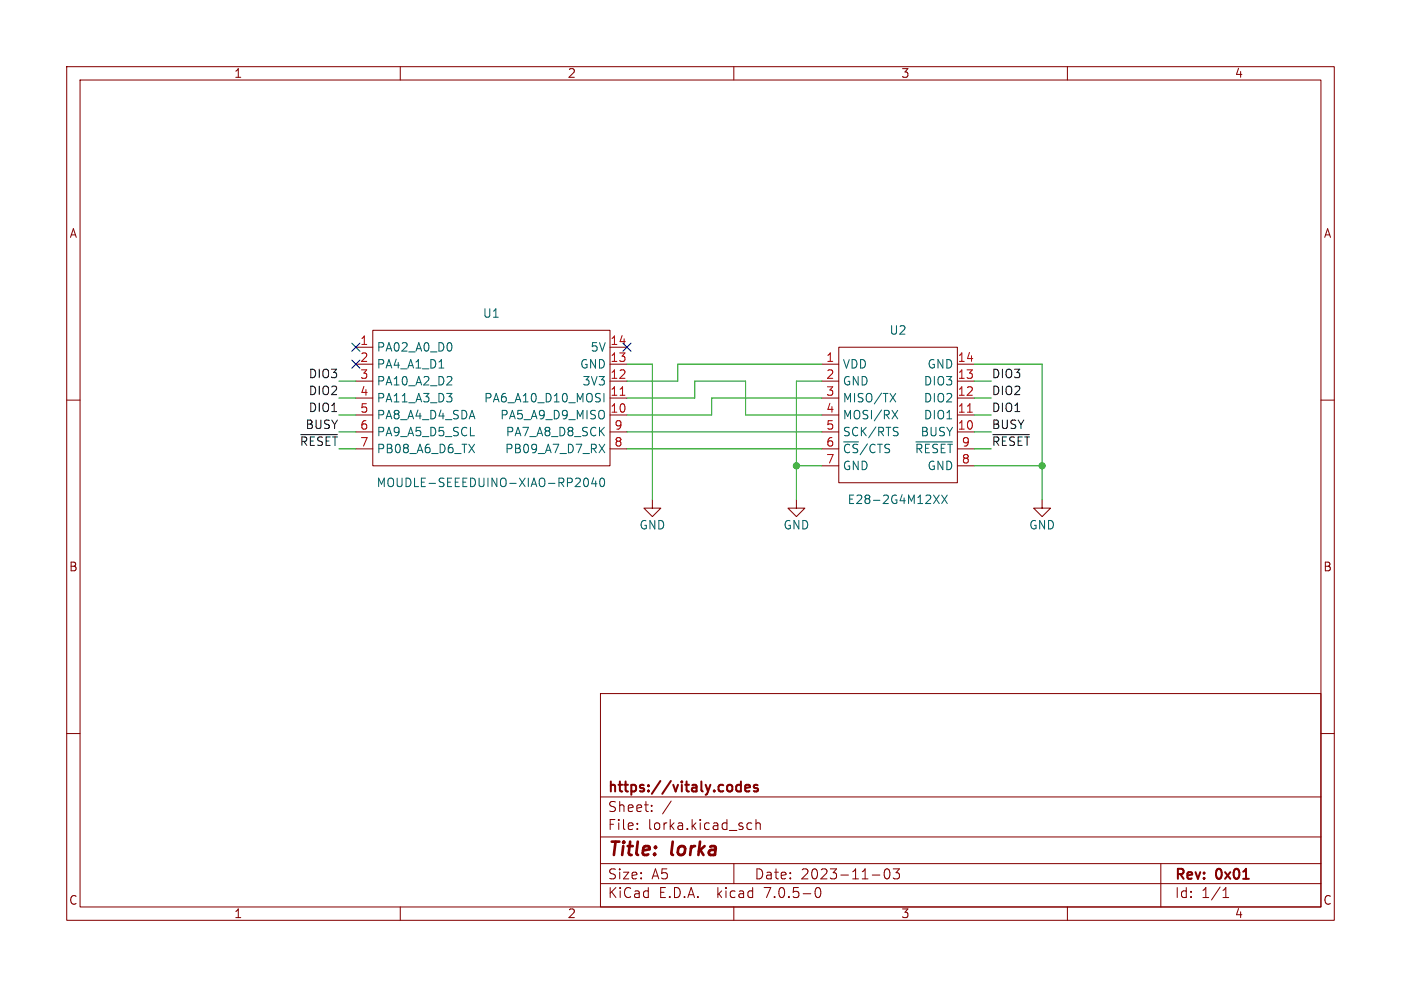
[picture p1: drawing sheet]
<svg xmlns="http://www.w3.org/2000/svg" width="210mm" height="148mm" viewBox="0 0 210 148" stroke-linecap="round" stroke-linejoin="round" font-family="sans-serif">
<g fill="none" stroke="#840000" stroke-width=".15">
<path d="M10 10h190v128h-190zM12 12h186v124h-186zM60 10v2M110 10v2M160 10v2M10 60h2M53.3 52.1h2.6M53.3 59.7h2.6M53.3 57.2h2.6M53.3 54.6h2.6M55.9 49.5h35.5v20.4h-35.5zM91.4 52.1h2.6"/>
<path d="M91.4 59.7h2.6M91.4 57.2h2.6M91.4 54.6h2.6M123.2 59.7h2.5M123.2 57.2h2.5M123.2 54.6h2.5M125.7 52.1h17.8v20.3h-17.8zM143.5 59.7h2.5M143.5 57.2h2.5M143.5 54.6h2.5M198 60h2M53.3 62.2h2.6"/>
<path d="M53.3 64.8h2.6M53.3 67.3h2.6M91.4 62.2h2.6M91.4 64.8h2.6M91.4 67.3h2.6M97.8 74.9v1.3h-1.3l1.3 1.3 1.3-1.3h-1.3M119.4 74.9v1.3h1.2l-1.2 1.3-1.3-1.3h1.3M123.2 62.2h2.5M123.2 64.8h2.5M123.2 67.3h2.5M123.2 69.9h2.5M143.5 62.2h2.5"/>
<path d="M143.5 64.8h2.5M143.5 67.3h2.5M143.5 69.9h2.5M156.2 74.9v1.3h-1.3l1.3 1.3 1.3-1.3h-1.3M10 110h2M90 104h108v32h-108zM90 119.5h108M198 110h2M60 136v2M90 132.5h108M90 129.5h108M90 125.5h108"/>
<path d="M95.5 124.2v.2M95.5 123.5v.1M97.7 121.5v.2M97.7 120.8v.1M100.6 120.1l-1.3 1.9M110 136v2M110 129.5v3M112 124.1l.3 .3 .4-.1M112.7 123.5l-.4-.1-.3 .3M113.3 123.5a.37 .37 0 0 1 .7 .1v.8M113.3 122.9v1.5M122.3 133.2l.4-.1a.94 .94 0 0 1 0 1.5h-.2a.91 .91 0 0 1-.2-1.4z"/>
<path d="M130.8 131.2h1.1M132.7 130.4l.3-.1a.94 .94 0 0 1 0 1.5h-.1a.91 .91 0 0 1-.2-1.4zM133.9 130.3h.9l-.5 .6a.41 .41 0 0 1 .5 .2v.4l-.1 .2-.6 .1-.2-.2M160 136v2M174 129.5v6.5M183.3 134.6h.9M183.3 133.5l.5-.4v1.5"/>
</g>
<path d="M110.5 118.6h.6M110.5 117.8h.6M111.1 117.2v1.5M111.7 118.2l.7-.2-.1-.2-.4-.1-.2 .2 .1 .7h.5M113.6 117.8l-.4-.1-.2 .2 .1 .2 .5 .2v.3h-.6" fill="none" stroke="#840000" stroke-width=".3"/>
<g fill="none" stroke="#006464" stroke-width=".15">
<path d="M65.8 55.2h.7M67 59h.7l-.4 .5M67.6 51.5l.1 .4-.1 .6M67.6 56.5l.1 .2v.3l-.7 .7h.7M67.6 59.5l.1 .2-.1 .5M90.5 59v1.3M133.4 59l.9 1.3M134.3 59l-.9 1.3M70.3 66.6l.8 1.3M71.1 66.6l-.8 1.3M87.7 71.8l.1-.1a.69 .69 0 0 1 .5 .5 .69 .69 0 0 1-.3 .7l-.1 .1a.69 .69 0 0 1-.5-.6 .69 .69 0 0 1 .3-.6zM89 71.6l-.3 .9h.8"/>
<path d="M89.3 72.1v.9M89.8 66.6l.9 1.3M90 71.8l.2-.1a.68 .68 0 0 1 .4 .6 .68 .68 0 0 1-.4 .7l-.2-.2-.1-.3zM90.7 66.6l-.9 1.3M133.7 61.5l.9 1.3M134.1 64.1h.5M134.4 64.7l.2 .3v.2l-.2 .1M134.6 61.5l-.9 1.3M137.3 66.3h5.5M139.9 74.2l.9 1.3M140.8 74.2l-.9 1.3M141.2 74.2l.8 1.3"/>
<path d="M142 74.2l-.8 1.3"/>
</g>
<path d="M93 59.3h.7M145 61.8h.7" fill="none" stroke="#a90000" stroke-width=".15"/>
<path d="M45.1 65.2h5.5M148.8 65.2h5.5" fill="none" stroke="#0f0f0f" stroke-width=".15"/>
<g fill="none" stroke="#009600" stroke-width=".15">
<path d="M50.8 59.7h2.5M50.8 57.2h2.5M94 59.7h10.1v-2.5h7.7v5h11.4M94 54.6h3.8v20.3M123.2 59.7h-16.5v2.5h-12.7M123.2 57.2h-3.8v17.7M123.2 54.6h-21.6v2.6h-7.6M146 59.7h2.6M146 57.2h2.6M146 54.6h10.2v20.3M50.8 64.8h2.5M50.8 62.2h2.5"/>
<path d="M94 64.8h29.2M94 67.3h29.2M119.4 69.9h3.8M146 69.9h10.2M146 64.8h2.6M146 62.2h2.6M146 67.3h2.6"/>
</g>
<path d="M52.7 51.5l1.2 1.2M52.7 54l1.2 1.2M53.9 51.5l-1.2 1.2M53.9 54l-1.2 1.2M93.4 51.5l1.2 1.2M94.6 51.5l-1.2 1.2" fill="none" stroke="#000084" stroke-width=".15"/>
<g fill="#009600" stroke="#009600" stroke-width=".15">
<circle cx="156.2" cy="69.9" r=".46"/>
<circle cx="119.4" cy="69.9" r=".46"/>
</g>
<g font-size="2.8" fill="#840000">
<text x="91" y="128.8">Title:</text>
<text x="100.5" y="128.8">lorka</text>
</g>
<g font-size="2.1" fill="#840000">
<text x="91" y="119.1">https://vitaly.codes</text>
<text x="91" y="124.6">File:</text>
<text x="91" y="121.9">Sheet:</text>
<text x="97" y="124.6">lorka.kicad_sch</text>
<text x="91" y="134.8">KiCad</text>
<text x="91" y="132">Size:</text>
<text x="97.6" y="132">A5</text>
<text x="98.7" y="134.8">E.D.A.</text>
<text x="107.4" y="134.8">kicad</text>
<text x="113" y="132">Date:</text>
<text x="114.5" y="134.8">7.0.5-0</text>
<text x="119.9" y="132">2023-11-03</text>
<text x="176" y="132.2">Rev:</text>
<text x="176" y="134.8">Id:</text>
<text x="180" y="134.8">1/1</text>
<text x="182.2" y="132.2">0x01</text>
</g>
<g font-size="1.8" fill="#840000">
<text x="35" y="11.8">1</text>
<text x="85" y="11.8">2</text>
<text x="135" y="11.8">3</text>
<text x="185" y="11.8">4</text>
<text x="10.4" y="35.8">A</text>
<text x="198.4" y="35.8">A</text>
<text x="10.3" y="85.8">B</text>
<text x="198.3" y="85.8">B</text>
<text x="10.3" y="135.8">C</text>
<text x="35" y="137.8">1</text>
<text x="85" y="137.8">2</text>
<text x="135" y="137.8">3</text>
<text x="185" y="137.8">4</text>
<text x="198.3" y="135.8">C</text>
</g>
<g font-size="1.8" fill="#006464">
<text x="72.3" y="47.8">U1</text>
<text x="56.4" y="52.9">PA02_A0_D0</text>
<text x="88.5" y="52.9">5V</text>
<text x="133.3" y="50.4">U2</text>
<text x="56.4" y="55.4">PA4_A1_D1</text>
<text x="56.4" y="58">PA10_A2_D2</text>
<text x="86.9" y="55.4">GND</text>
<text x="87.3" y="58">3V3</text>
<text x="126.2" y="55.4">VDD</text>
<text x="126.2" y="58">GND</text>
<text x="138.5" y="58">DIO3</text>
<text x="139" y="55.4">GND</text>
<text x="56.4" y="60.5">PA11_A3_D3</text>
<text x="56.4" y="63.1">PA8_A4_D4_SDA</text>
<text x="56.4" y="65.6">PA9_A5_D5_SCL</text>
<text x="72.5" y="60.5">PA6_A10_D10_MOSI</text>
<text x="75" y="63.1">PA5_A9_D9_MISO</text>
<text x="75.8" y="65.6">PA7_A8_D8_SCK</text>
<text x="126.2" y="60.5">MISO/TX</text>
<text x="126.2" y="63.1">MOSI/RX</text>
<text x="126.2" y="65.6">SCK/RTS</text>
<text x="138" y="65.6">BUSY</text>
<text x="138.5" y="63.1">DIO1</text>
<text x="138.5" y="60.5">DIO2</text>
<text x="56.4" y="68.1">PB08_A6_D6_TX</text>
<text x="75.7" y="68.1">PB09_A7_D7_RX</text>
<text x="126.2" y="70.7">GND</text>
<text x="126.2" y="68.1">~{CS}/CTS</text>
<text x="137.1" y="68.1">~{RESET}</text>
<text x="139" y="70.7">GND</text>
<text x="56.4" y="73.2">MOUDLE-SEEEDUINO-XIAO-RP2040</text>
<text x="127" y="75.8">E28-2G4M12XX</text>
<text x="95.8" y="79.6">GND</text>
<text x="117.4" y="79.6">GND</text>
<text x="154.2" y="79.6">GND</text>
</g>
<g font-size="1.8" fill="#a90000">
<text x="53.9" y="51.8">1</text>
<text x="91.4" y="51.8">14</text>
<text x="53.9" y="54.4">2</text>
<text x="53.9" y="56.9">3</text>
<text x="53.9" y="59.4">4</text>
<text x="91.4" y="59.4">11</text>
<text x="91.4" y="56.9">12</text>
<text x="91.4" y="54.4">13</text>
<text x="123.8" y="54.4">1</text>
<text x="123.8" y="56.9">2</text>
<text x="123.8" y="59.4">3</text>
<text x="143.5" y="59.4">12</text>
<text x="143.5" y="56.9">13</text>
<text x="143.5" y="54.4">14</text>
<text x="53.9" y="62">5</text>
<text x="53.9" y="64.5">6</text>
<text x="91.4" y="62">10</text>
<text x="92" y="64.5">9</text>
<text x="123.8" y="62">4</text>
<text x="123.8" y="64.5">5</text>
<text x="143.5" y="64.5">10</text>
<text x="143.5" y="62">11</text>
<text x="92" y="67.1">8</text>
<text x="123.8" y="69.6">7</text>
<text x="123.8" y="67.1">6</text>
<text x="144.1" y="69.6">8</text>
<text x="144.1" y="67.1">9</text>
</g>
<g font-size="1.8" fill="#0f0f0f">
<text x="46.3" y="59.3">DIO2</text>
<text x="46.3" y="56.8">DIO3</text>
<text x="148.6" y="59.3">DIO2</text>
<text x="148.6" y="56.8">DIO3</text>
<text x="45.8" y="64.4">BUSY</text>
<text x="46.3" y="61.9">DIO1</text>
<text x="148.6" y="64.4">BUSY</text>
<text x="148.6" y="61.9">DIO1</text>
<text x="148.6" y="67">~{RESET}</text>
</g>
<text font-size="1.8" fill="#009600" x="44.9" y="67">~{RESET} 7</text>
</svg>
